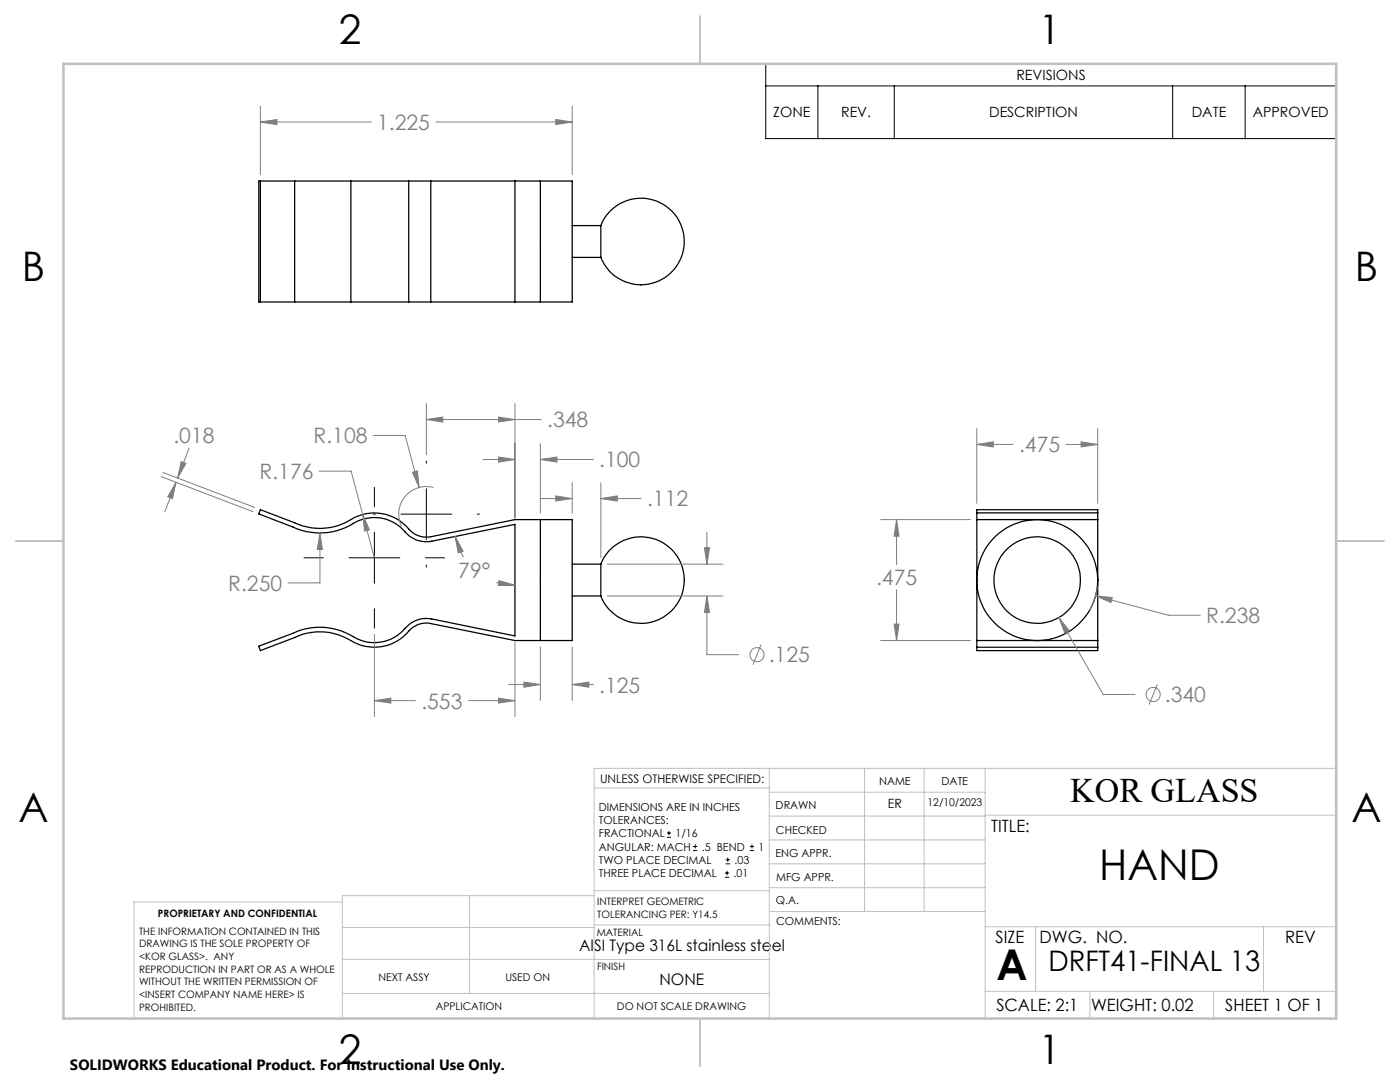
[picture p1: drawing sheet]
<svg xmlns="http://www.w3.org/2000/svg" width="279mm" height="216mm" viewBox="0 0 279 216" stroke-linecap="round" stroke-linejoin="round" font-family="sans-serif">
<g fill="none" stroke="#000" stroke-width=".25">
<path d="M52 36.1v24.2M58.8 36.1h11.2M58.8 36.1h-7.2v24.2h7.2M58.8 36.1v24.2M70 36.1h11.6M70 36.1v24.2M81.6 36.1h4.4M81.6 36.1v24.2M86 36.1h28.2v24.2h-28.2M86 36.1v24.2M102.8 36.1v24.2M107.8 36.1v24.2"/>
<path d="M114.2 51.4h5.7M114.2 45h5.7M119.9 45a8.6 8.6 0 0 1 13.2-3.7 8.6 8.6 0 0 1 0 13.8 8.6 8.6 0 0 1-13.2-3.7M119.9 45v6.4M58.8 60.3h11.2M70 60.3h11.6M81.6 60.3h4.4M52 101.7l6.8 2.6a12 12 0 0 0 11.9-1 9.1 9.1 0 0 1 11.3 2.6 4.7 4.7 0 0 0 4 1.2l16.8-3.4h11.4v24.1h-11.4l-16.8-3.4a4.8 4.8 0 0 0-5 2.1 9.2 9.2 0 0 1-11.8 .9 11.7 11.7 0 0 0-10.4-.2l-6.8 2.6-.4-.9 6.9-2.5a12.8 12.8 0 0 1 12.6 1 8.2 8.2 0 0 0 10.2-2.4 5.5 5.5 0 0 1 4.9-1.5l16.6 3.4v-22.3l-16.6 3.4a5.7 5.7 0 0 1-5.8-2.4 8.2 8.2 0 0 0-10.7-.7 12.8 12.8 0 0 1-11.2 .3l-6.9-2.6zM107.8 103.7v24.1M114.2 118.9h5.7M114.2 112.6h5.7M119.9 112.6a8.6 8.6 0 0 1 13.2-3.7 8.6 8.6 0 0 1 0 13.7 8.6 8.6 0 0 1-13.2-3.7"/>
<path d="M119.9 112.6v6.3M194.9 102.3v1.4M194.9 103.7h24.2M194.9 102.3h24.2M194.9 102.3v-.6h24.2v.6M194.9 103.7v24.1M219.1 102.3v1.4M219.1 103.7v24.1M194.9 127.8v1.4M194.9 127.8h24.2M194.9 129.2h24.2M194.9 129.2v.6h24.2v-.6"/>
<path d="M219.1 127.8v1.4"/>
<circle cx="207" cy="115.8" r="8.6"/>
<circle cx="207" cy="115.8" r="12.1"/>
</g>
<g fill="none" stroke="#808080" stroke-width=".2">
<path d="M52 24.3l3.3-.5v1.1zM52 21.2v13.7M52 24.3h22.1M87 24.3h27.2M110.9 23.8l3.3 .5-3.3 .6zM114.2 21.2v13.7M32.2 95.1l18.3 7M32.5 94.3l18.3 6.9M35.1 96.2l-.7 3.3-.9-.4zM35.1 96.2l-2.2 6M36.2 92.1l.9 .4-1.6 2.9zM37.7 89.4l-2.2 6"/>
<path d="M63.7 94h6.4l4.6 17.3M74.5 86.9h6.4l2.7 10.4M82.3 94.2l1-.3 .3 3.4zM85.1 83.7l3.3-.5v1zM85.1 80.5v10.2M85.1 83.7h22.9M86.5 97.3a5.5 5.5 0 0 0-5.7 1.8 5.5 5.5 0 0 0-.6 6M96.4 91.7h6.4M99.5 83.2l3.3 .5-3.3 .5zM99.5 91.2l3.3 .5-3.3 .5zM102.8 80.5v22.9M107.8 91.7l3.4-.5v1z"/>
<path d="M107.8 99.5h6.4M107.8 88.5v13.9M107.8 91.7h10.6M110.9 99l3.3 .5-3.3 .5zM114.2 96.3v6.1M119.9 99.5l3.3-.5v1zM119.9 96.3v15M119.9 99.5h8.1M194.9 88.7l3.3-.5v1zM194.9 85.5v14.9M194.9 88.7h7.3M212.7 88.7h6.4"/>
<path d="M215.8 88.2l3.3 .5-3.3 .5zM219.1 85.5v14.9M63.9 106.4l.4 3.2h-1zM63.9 106.4v9.9h-6.4M72.4 102.7l1.3 3-1 .3zM90.8 107l1.6 3-1 .3zM90.8 107a13.2 13.2 0 0 0 1.7 4.2M99 116.2l1.9 .4 1.9 .2M99.6 115.9l3.2 .9h-3.4zM121.2 112.6h23.1M121.2 118.9h23.1M140.6 109.3h1l-.5 3.3z"/>
<path d="M141.1 118.9l.5 3.3h-1zM141.1 118.9v11.7h6.3M141.1 106.2v6.4M175.8 103.7h17.9M178.9 103.7l.5 3.3h-1zM178.9 103.7v8.9M178.9 117.7v10.1M218.7 118.9l3.3 .3-.3 1zM218.7 118.9l14.5 3.9h6.3M219 117a13 13 0 0 1-1.5 4.7M74.7 139.8l3.3-.5v1zM74.7 126.6v16.4"/>
<path d="M74.7 139.8h8.2M93.5 139.8h9.3M99.5 139.3l3.3 .5-3.3 .5zM101.5 136.6h6.3M102.8 128.2v14.8M104.6 136.1l3.2 .5-3.2 .5zM107.8 129.1v10.7M114.2 136.6l3.3-.5v1zM114.2 129.1v10.7M114.2 136.6h4.2M151.9 128.6l-1.6 4M175.8 127.8h17.9"/>
<path d="M178.4 124.5h1l-.5 3.3zM211.3 123.2l2.1 2.6-.9 .5zM211.3 123.2l8.9 15.4h6.3M231 136.6l-1.7 4"/>
<circle cx="151.1" cy="130.6" r="1.4"/>
<circle cx="230.2" cy="138.6" r="1.41"/>
</g>
<g fill="none" stroke="#000" stroke-width=".2">
<path d="M152.8 12.7h113.9v15h-113.9zM152.8 17.1h113.9M163.2 17.1v10.6M178.5 17.1v10.6M234 17.1v10.6M248.5 17.1v10.6M74.7 97.3v3.8M85.1 92v.4M85.1 97.5v10.2M60.7 111.3h3.9M69.6 111.3h10.2M74.5 102.6h.4"/>
<path d="M74.7 106.2v10.2M80 102.6h10.2M84.9 111.3h3.8M85.1 112.7v.5M95.2 102.6h.5M74.7 121.5v3.8M133.1 167.1h.8M133.1 166.2h.8M133.5 165.8v.9M138.3 169.7h.8M138.3 168.9h.8M138.7 168.5v.8"/>
<path d="M144.7 175h.8M144.7 174.2h.8M144.8 172.4h.9M144.8 171.6h.9M145.1 173.8v.8M145.2 171.1v.9M149.6 169.7h.9M149.6 168.9h.9M150.1 168.5v.8"/>
</g>
<g fill="none" stroke="#c0c0c0" stroke-width=".2">
<path d="M118.6 157.2h34.9M153.5 153.3v49.9M153.5 158.1h43.1M172.5 153.3v28.6M184.4 153.3v28.6M196.6 153.3v49.9M266.7 153.3h-148.1v49.9M68.3 180h-41.6v23.2M93.7 178.7v19.5M118.6 178.7h-50.3v24.5M118.6 177.7h35M153.5 167.6h43.1"/>
<path d="M153.5 162.8h43.1M153.5 172.4h43.1M153.5 177.1h43.1M196.6 162.7h70.1M68.3 198.2h85.2M68.3 191.4l85.2 .1M68.3 185.1h50.3M118.6 184.6h35M153.6 181.9h43M196.6 197.8h70.1M196.6 184.9h70.1M206.7 184.9v12.9"/>
<path d="M217.5 197.8v5.4M242.2 197.8v5.4M252.2 184.9v12.9"/>
</g>
<path d="M139.7 3.2v9.5M3.1 107.9h9.6M266.7 107.9h9.5M139.7 203.2v9.6" fill="none" stroke="#c0c0c0" stroke-width=".25"/>
<path d="M12.7 12.7h254v190.5h-254z" fill="none" stroke="#c0c0c0" stroke-width=".5"/>
<path d="M119.9 99.5l3.3-.5v1zM110.9 99l3.3 .5-3.3 .5zM140.6 109.3h1l-.5 3.3zM141.1 118.9l.5 3.3h-1zM72.4 102.7l.3 3.3 1-.3zM63.9 106.4l-.6 3.2h1zM82.3 94.2l1.3 3.1-.3-3.4zM36.2 92.1l.9 .4-1.6 2.9zM35.1 96.2l-.7 3.3-.9-.4zM90.8 107l1.6 3-1 .3zM99.6 115.9l3.2 .9h-3.4zM85.1 83.7l3.3-.5v1zM99.5 83.2l3.3 .5-3.3 .5zM99.5 139.3l3.3 .5-3.3 .5zM74.7 139.8l3.3-.5v1zM104.6 136.1l3.2 .5-3.2 .5zM114.2 136.6l3.3-.5v1zM99.5 91.2l3.3 .5-3.3 .5zM107.8 91.7l3.4-.5v1zM110.9 23.8l3.3 .5-3.3 .6zM52 24.3l3.3-.5v1.1zM211.3 123.2l1.2 3.1 .9-.5zM218.7 118.9l3 1.3 .3-1zM194.9 88.7l3.3-.5v1zM215.8 88.2l3.3 .5-3.3 .5zM178.4 124.5h1l-.5 3.3zM178.9 103.7l.5 3.3h-1z" fill="#808080"/>
<g font-size="8.5">
<text x="219.4" y="175.5">HAND</text>
<text x="198.9" y="195.5">A</text>
</g>
<g font-size="8.1">
<text x="67.6" y="8.9">2</text>
<text x="207.3" y="8.9">1</text>
<text x="4.4" y="56.1">B</text>
<text x="270.4" y="56.1">B</text>
<text x="3.7" y="164.1">A</text>
<text x="269.7" y="164.1">A</text>
<text x="67.6" y="212.4">2</text>
<text x="207.3" y="212.4">1</text>
</g>
<text font-size="6.9" x="213.6" y="160.1">KOR GLASS</text>
<text font-size="5.6" x="209.2" y="193.7">DRFT41-FINAL 13</text>
<g font-size="4.2" fill="#808080">
<text x="75.3" y="25.9">1.225</text>
<text x="34.6" y="88.5">.018</text>
<text x="62.6" y="88.5">R.108</text>
<text x="109.2" y="85.3">.348</text>
<text x="51.8" y="95.6">R.176</text>
<text x="119.6" y="93.3">.100</text>
<text x="203.4" y="90.3">.475</text>
<text x="129.1" y="101.1">.112</text>
<text x="45.5" y="117.9">R.250</text>
<text x="91.5" y="115.3">79°</text>
<text x="174.8" y="116.7">.475</text>
<text x="240.7" y="124.4">R.238</text>
<text x="153.4" y="132.2">.125</text>
<text x="84.1" y="141.4">.553</text>
<text x="119.6" y="138.2">.125</text>
<text x="232.5" y="140.1">.340</text>
</g>
<g font-size="3.4">
<text x="197.8" y="166">TITLE:</text>
<text x="198.7" y="188.1">SIZE</text>
<text x="207.5" y="188.1">DWG. NO.</text>
<text x="256.5" y="188.2">REV</text>
<text x="198.8" y="201.7">SCALE: 2:1</text>
<text x="217.7" y="201.8">WEIGHT: 0.02</text>
<text x="244.5" y="201.7">SHEET 1 OF 1</text>
</g>
<g font-size="3.2">
<text x="115.6" y="189.8">AISI Type 316L stainless steel</text>
<text x="131.6" y="196.6">NONE</text>
</g>
<text font-size="3" x="14" y="213.5">SOLIDWORKS Educational Product. For Instructional Use Only.</text>
<g font-size="2.8">
<text x="202.8" y="16">REVISIONS</text>
<text x="154.3" y="23.4">ZONE</text>
<text x="167.9" y="23.4">REV.</text>
<text x="197.4" y="23.4">DESCRIPTION</text>
<text x="237.8" y="23.4">DATE</text>
<text x="250" y="23.4">APPROVED</text>
</g>
<text font-size="2.5" x="177.2" y="161.3">ER</text>
<text font-size="2.4" x="119.8" y="156.2">UNLESS OTHERWISE SPECIFIED:</text>
<g font-size="2.2">
<text x="119.5" y="161.8">DIMENSIONS ARE IN INCHES</text>
<text x="154.8" y="161.4">DRAWN</text>
<text x="175.4" y="156.6">NAME</text>
<text x="187.9" y="156.7">DATE</text>
<text x="119.5" y="164.4">TOLERANCES:</text>
<text x="119.5" y="167.1">FRACTIONAL</text>
<text x="134.8" y="167.1">1/16</text>
<text x="154.9" y="166.3">CHECKED</text>
<text x="119.5" y="172.4">TWO PLACE DECIMAL</text>
<text x="119.5" y="169.7">ANGULAR: MACH</text>
<text x="140.1" y="169.7">.5 BEND</text>
<text x="146.6" y="172.4">.03</text>
<text x="151.4" y="169.7">1</text>
<text x="154.8" y="171">ENG APPR.</text>
<text x="119.5" y="175">THREE PLACE DECIMAL</text>
<text x="146.4" y="175">.01</text>
<text x="154.9" y="175.7">MFG APPR.</text>
<text x="154.9" y="180.4">Q.A.</text>
<text x="154.9" y="184.6">COMMENTS:</text>
</g>
<g font-size="2.1">
<text x="185.1" y="160.7">12/10/2023</text>
<text x="75.5" y="195.7">NEXT ASSY</text>
<text x="100.9" y="195.7">USED ON</text>
<text x="86.9" y="201.5">APPLICATION</text>
<text x="123.1" y="201.6">DO NOT SCALE DRAWING</text>
</g>
<g font-size="2">
<text x="31.5" y="182.9">PROPRIETARY AND CONFIDENTIAL</text>
<text x="119.2" y="180.6">INTERPRET GEOMETRIC</text>
<text x="119.2" y="183.1">TOLERANCING PER: Y14.5</text>
<text x="27.8" y="186.5">THE INFORMATION CONTAINED IN THIS</text>
<text x="27.8" y="189">DRAWING IS THE SOLE PROPERTY OF</text>
<text x="27.8" y="191.6">&lt;KOR GLASS&gt;. ANY</text>
<text x="119.1" y="186.7">MATERIAL</text>
<text x="27.8" y="194.1">REPRODUCTION IN PART OR AS A WHOLE</text>
<text x="27.8" y="196.6">WITHOUT THE WRITTEN PERMISSION OF</text>
<text x="119.1" y="193.5">FINISH</text>
<text x="27.8" y="199.1">&lt;INSERT COMPANY NAME HERE&gt; IS</text>
<text x="27.8" y="201.7">PROHIBITED.</text>
</g>
</svg>
